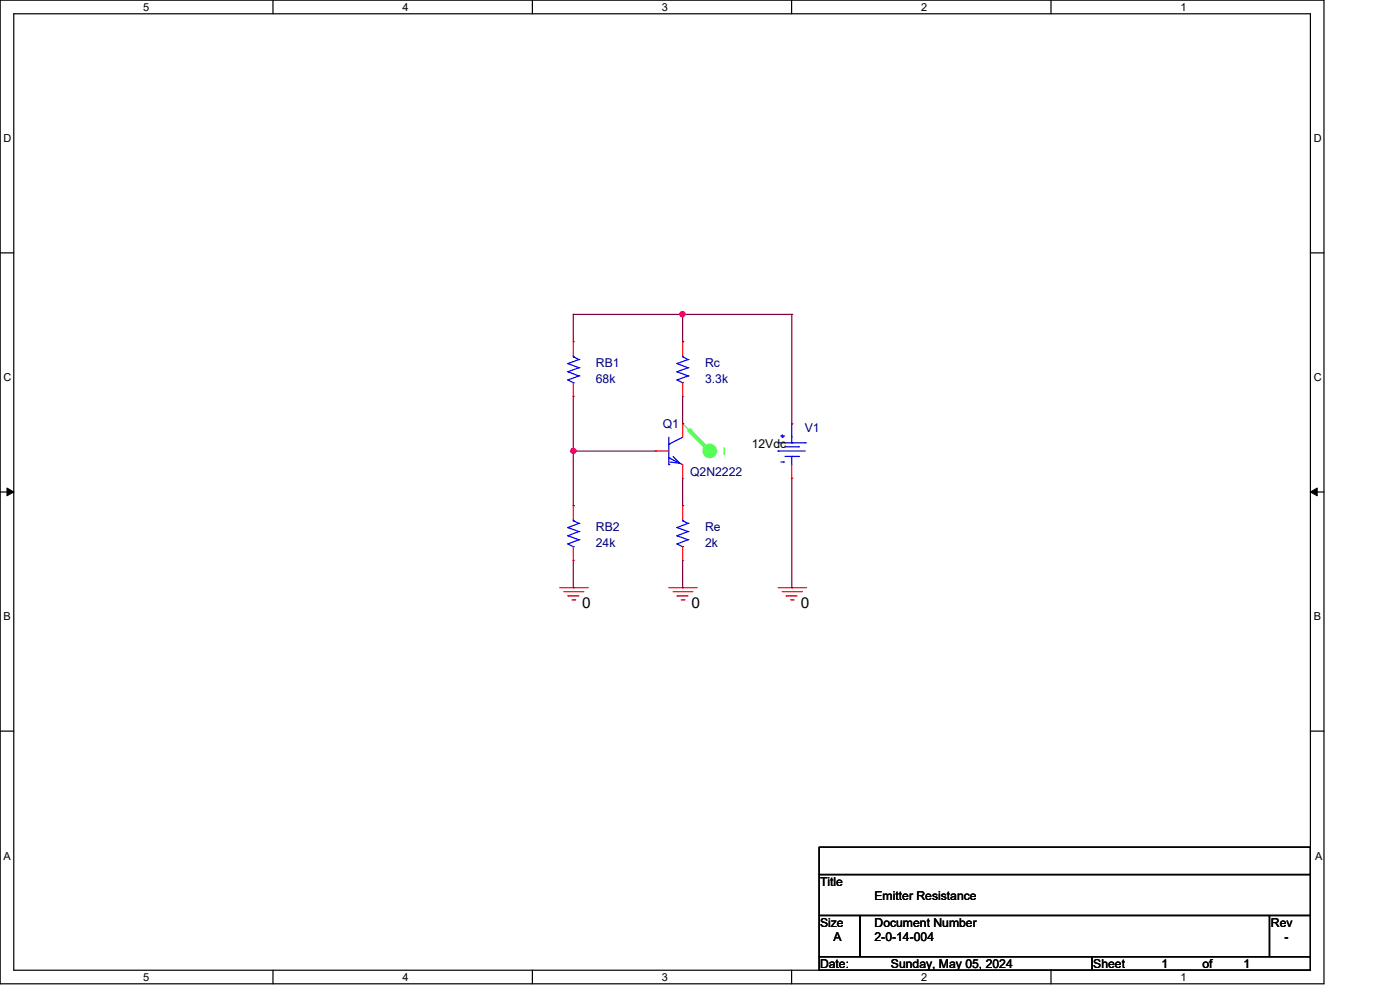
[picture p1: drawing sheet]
<svg xmlns="http://www.w3.org/2000/svg" width="297mm" height="210mm" viewBox="0 0 297 210" stroke-linecap="round" stroke-linejoin="round" font-family="sans-serif">
<g fill="none" stroke="#000" stroke-width=".25">
<path d="M0 0h280.6v208.4h-280.6zM2.9 2.9h274.8v202.6h-274.8zM57.8 0v2.9M112.8 0v2.9M167.8 0v2.9M222.7 0v2.9M0 53.6h2.9M277.7 53.6h2.9M0 104.2h2.9M277.7 104.2h2.9M0 154.9h2.9M277.7 154.9h2.9"/>
<path d="M173.6 179.4h104.1v5.8h-104.1zM173.6 185.2h104.1v8.7h-104.1zM173.6 193.9h8.7v8.7h-8.7zM182.3 193.9h86.7v8.7h-86.7zM269 193.9h8.7v8.7h-8.7zM57.8 205.5v2.9M112.8 205.5v2.9M167.8 205.5v2.9M173.6 202.6h57.8v2.9h-57.8zM222.7 205.5v2.9M231.4 202.6h46.3v2.9h-46.3z"/>
</g>
<path d="M1.5 103.4l1.4 .8-1.4 .8zM277.7 104.2l1.4-.8v1.6z" fill="#000" stroke="#000" stroke-width=".21"/>
<g fill="none" stroke="#f00" stroke-width=".25">
<path d="M118.6 124.5h5.8M119.5 125.3h4M120.3 126.2h.1M120.3 126.2h2.4M121.2 127.1h.6M121.8 127.1h.1M123.5 125.3h.1M124.4 124.5h.1M141.7 124.5h5.8M142.6 125.3h4.1M143.5 126.2h.1M143.5 126.2h2.3"/>
<path d="M144.4 127.1h.5M144.9 127.1h.1M146.7 125.3h.1M147.5 124.5h.1M164.9 124.5h5.8M165.8 125.3h4M166.6 126.2h.1M166.6 126.2h2.3M167.5 127.1h.6M168.1 127.1h.1M169.8 125.3h.1M170.7 124.5h.1"/>
</g>
<circle cx="150.4" cy="95.5" r="1.43" fill="#5f5" stroke="#5f5" stroke-width=".25"/>
<path d="M144.7 89.7h.1M144.7 89.7l5.7 5.8" fill="none" stroke="#5f5" stroke-width=".25"/>
<path d="M146.1 91.2l4.3 4.3" fill="none" stroke="#5f5" stroke-width=".85"/>
<circle cx="146.1" cy="91.2" r=".42" fill="#5f5"/>
<g fill="none" stroke="#00f" stroke-width=".25">
<path d="M120.3 77h.1M120.3 78.7h.1M120.3 77l2.4 .9M120.3 78.7l2.4 .9M121.5 75.6h.1M121.5 75.3v.3M121.5 75.6l1.2 .6M122.7 76.2h.1M122.7 77.9h.1M122.7 79.6h.1M122.7 76.2l-2.4 .8M122.7 77.9l-2.4 .8"/>
<path d="M122.7 79.6l-2.4 .9M143.5 77h.1M143.5 78.7h.1M143.5 77l2.3 .9M143.5 78.7l2.3 .9M144.7 75.6h.1M144.7 75.3v.3M144.7 75.6l1.1 .6M145.8 76.2h.1M145.8 77.9h.1M145.8 79.6h.1M145.8 76.2l-2.3 .8"/>
<path d="M145.8 77.9l-2.3 .8M145.8 79.6l-2.3 .9M120.3 80.5h.1M120.3 80.5l1.2 .6M121.5 81.1h.1M141.7 94.1h.1M141.7 97h.1M141.7 98.4h.1M141.7 97l3 1.4M141.7 92.6v5.8M142.6 96.7l1.5 1.4-2.1-.2M143.5 80.5h.1"/>
<path d="M143.5 80.5l1.2 .6M144.7 81.1h.1M144.7 92.6l-3 1.5M164.9 95.5h.1M164.9 95.5h5.8M164.9 93.8h5.8M165.5 92.4h.6M165.5 97.9h.6M165.8 92.6h.1M165.8 92.1v.5M166.1 92.4h.1M166.1 97.9h.1"/>
<path d="M166.4 94.6h2.8M166.4 96.7h2.8M167.8 93.8h.1M167.8 96.7h.1M167.8 89.7h.1M167.8 89.7v4.1M167.8 96.7v1.7M169.2 94.6h.1M169.2 96.7h.1M170.7 93.8h.1M120.3 111.7h.1M120.3 113.5h.1"/>
<path d="M120.3 115.2h.1M120.3 111.7l2.4 .9M120.3 113.5l2.4 .8M120.3 115.2l1.2 .6M121.5 115.8h.1M121.5 110.3h.1M121.5 110.3l1.2 .6M121.5 110v.3M122.7 110.9h.1M122.7 112.6h.1M122.7 114.3h.1M122.7 110.9l-2.4 .8"/>
<path d="M122.7 112.6l-2.4 .9M122.7 114.3l-2.4 .9M143.5 111.7h.1M143.5 113.5h.1M143.5 115.2h.1M143.5 111.7l2.3 .9M143.5 113.5l2.3 .8M143.5 115.2l1.2 .6M144.7 115.8h.1M144.7 110.3h.1M144.7 110.3l1.1 .6M144.7 110v.3"/>
<path d="M145.8 110.9h.1M145.8 112.6h.1M145.8 114.3h.1M145.8 110.9l-2.3 .8M145.8 112.6l-2.3 .9M145.8 114.3l-2.3 .9"/>
</g>
<g fill="none" stroke="#f00" stroke-width=".25">
<path d="M121.5 72.4h.1M121.5 72.4v2.9M144.7 72.4h.1M144.7 72.4v2.9M121.5 83.9h.1M121.5 81.1v2.8M138.9 95.5h.1M138.9 95.5h2.8M144.7 89.7h.1M144.7 83.9h.1M144.7 81.1v2.8M144.7 89.7v2.9"/>
<path d="M144.7 98.4v2.9M167.8 89.7h.1M167.8 98.4v2.9M121.5 118.7h.1M121.5 107.1h.1M121.5 107.1v2.9M121.5 115.8v2.9M144.7 101.3h.1M144.7 118.7h.1M144.7 107.1h.1M144.7 107.1v2.9M144.7 115.8v2.9"/>
<path d="M167.8 101.3h.1"/>
</g>
<g fill="none" stroke="#800040" stroke-width=".25">
<path d="M121.5 66.6h.1M121.5 66.6h46.3M121.5 66.6v5.8M144.7 66.6h.1M144.7 72.4h.1M144.7 66.6v5.8M167.8 66.6h.1M167.8 66.6v23.1M121.5 95.5h.1M121.5 83.9v23.2M121.5 95.5h17.4M144.7 89.7h.1"/>
<path d="M144.7 83.9v5.8M121.5 107.1h.1M121.5 118.7v5.8M144.7 107.1h.1M144.7 101.3v5.8M144.7 118.7v5.8M167.8 101.3v23.2M121.5 124.5h.1M144.7 124.5h.1M167.8 124.5h.1"/>
</g>
<g fill="#f0f" stroke="#f0f" stroke-width=".25">
<circle cx="144.6" cy="66.6" r=".55"/>
<circle cx="121.5" cy="95.5" r=".55"/>
</g>
<g font-size="3.2">
<text x="123.4" y="128.8">0</text>
<text x="146.6" y="128.8">0</text>
<text x="169.7" y="128.8">0</text>
</g>
<g font-size="2.6" fill="#000080">
<text x="126.3" y="77.6">RB1</text>
<text x="149.4" y="77.6">Rc</text>
<text x="126.3" y="81.1">68k</text>
<text x="149.4" y="81.1">3.3k</text>
<text x="140.5" y="90.7">Q1</text>
<text x="170.6" y="91.5">V1</text>
<text x="146.3" y="100.8">Q2N2222</text>
<text x="126.3" y="112.4">RB2</text>
<text x="149.4" y="112.4">Re</text>
<text x="126.3" y="115.9">24k</text>
<text x="149.4" y="115.9">2k</text>
</g>
<g font-size="2.6">
<text x="159.3" y="95">12Vdc</text>
<text x="173.8" y="187.7">Title</text>
<text x="185.3" y="190.6">Emitter Resistance</text>
<text x="173.8" y="196.3">Size</text>
<text x="185.3" y="196.3">Document Number</text>
<text x="269.3" y="196.3">Rev</text>
<text x="176.7" y="199.3">A</text>
<text x="185.3" y="199.3">2-0-14-004</text>
<text x="272.2" y="199.3">-</text>
<text x="173.8" y="205.1">Date:</text>
<text x="188.8" y="205.1">Sunday, May 05, 2024</text>
<text x="231.7" y="205.1">Sheet</text>
<text x="246.2" y="205.1">1</text>
<text x="254.8" y="205.1">of</text>
<text x="263.5" y="205.1">1</text>
</g>
<g font-size="2.3">
<text x="30.4" y="2.2">5</text>
<text x="85.3" y="2.2">4</text>
<text x="140.3" y="2.2">3</text>
<text x="195.2" y="2.2">2</text>
<text x="250.2" y="2.2">1</text>
<text x=".8" y="30.1">D</text>
<text x="278.4" y="30.1">D</text>
<text x=".8" y="80.8">C</text>
<text x="278.4" y="80.8">C</text>
<text x=".8" y="131.4">B</text>
<text x="278.4" y="131.4">B</text>
<text x=".8" y="182.2">A</text>
<text x="278.7" y="182.2">A</text>
<text x="30.4" y="207.7">5</text>
<text x="85.3" y="207.7">4</text>
<text x="140.3" y="207.7">3</text>
<text x="195.2" y="207.7">2</text>
<text x="250.2" y="207.7">1</text>
</g>
<text font-size="2.3" fill="#5f5" x="153.2" y="96.5">I</text>
</svg>
